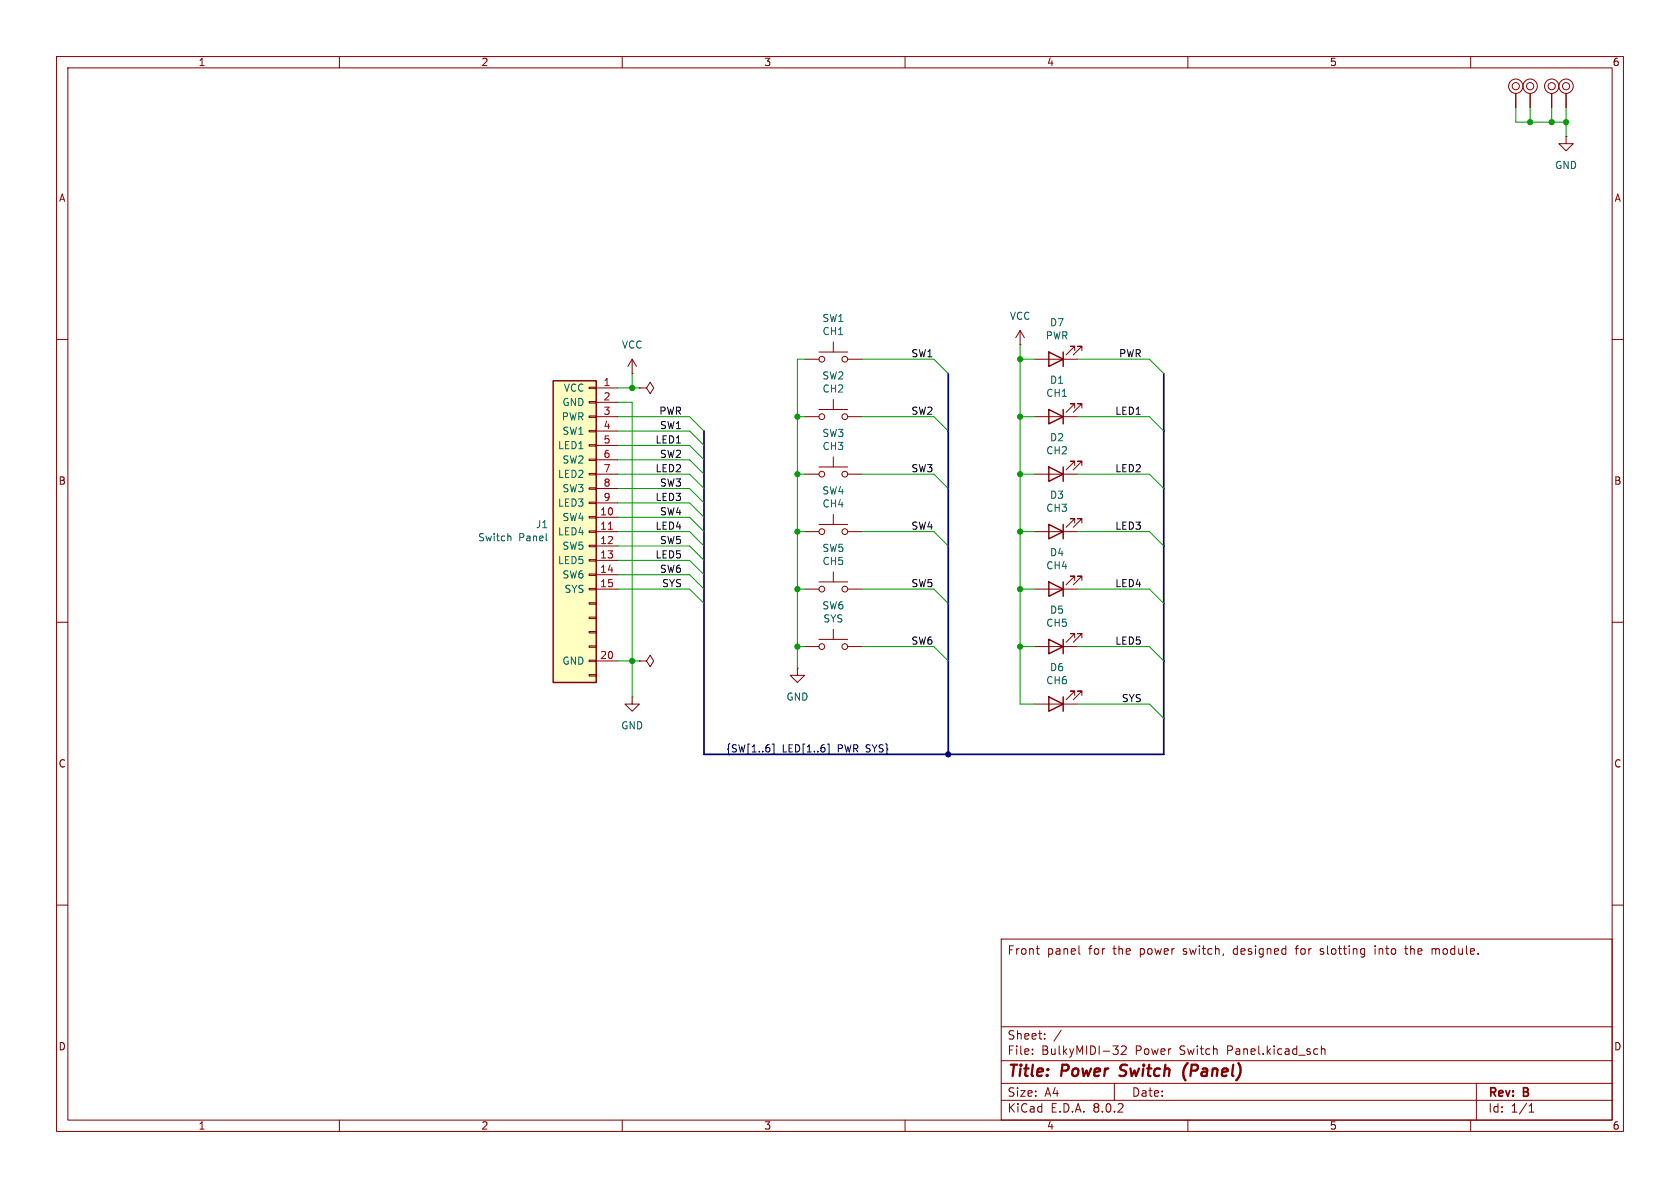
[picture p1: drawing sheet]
<svg xmlns="http://www.w3.org/2000/svg" width="297mm" height="210mm" viewBox="0 0 297 210" stroke-linecap="round" stroke-linejoin="round" font-family="sans-serif">
<g fill="none" stroke="#840000" stroke-width=".18">
<path d="M10 10h277v190h-277zM12 12h273v186h-273zM60 10v2M110 10v2M160 10v2M210 10v2M260 10v2M268 16.5v2.6M270.5 16.5v2.6M276.9 24.1v1.3h1.2l-1.2 1.3-1.3-1.3h1.3M276.9 24.1h.1M10 60h2"/>
<path d="M180.3 58.4l-.7 1.3M180.3 58.4v2.6M180.3 58.4l.8 1.3M285 60h2M142.2 73.7h2.6M142.2 63.5h2.6M144.8 72.4h5.1M144.8 62.2h5.1M147.3 60.5v1.7M147.3 70.6v1.8M149.9 73.7h2.5M149.9 63.5h2.5"/>
<path d="M180.3 61h.1M182.9 73.7h7.6M182.9 63.5h7.6M190 72.1v-.7h-.8h.8l-1.5 1.5M190 62v-.8h-.8h.8l-1.5 1.5M191.3 72.1v-.7h-.8h.8l-1.6 1.5M191.3 62v-.8h-.8h.8l-1.6 1.5M142.2 94h2.6M144.8 92.7h5.1M147.3 90.9v1.8M149.9 94h2.5M182.9 94h7.6"/>
<path d="M182.9 83.8h7.6M190 92.5v-.8h-.8h.8l-1.5 1.5M190 82.3v-.8h-.8h.8l-1.5 1.6M191.3 92.5v-.8h-.8h.8l-1.6 1.5M191.3 82.3v-.8h-.8h.8l-1.6 1.6M10 110h2M113 116.8h1.3l.6-1 .7 1-.7 1.1-.6-1.1M113 116.8h.1M141 118.1v1.3h1.2l-1.2 1.3-1.3-1.3h1.3M141 118.1h.1M142.2 104.1h2.6M144.8 102.9h5.1"/>
<path d="M147.3 101.1v1.8M149.9 104.1h2.5M182.9 104.1h7.6M182.9 114.3h7.6M190 112.8v-.8h-.8h.8l-1.5 1.5M190 102.6v-.7h-.8h.8l-1.5 1.5M191.3 112.8v-.8h-.8h.8l-1.6 1.5M191.3 102.6v-.7h-.8h.8l-1.6 1.5M285 110h2M111.8 123.2v1.3h1.2l-1.2 1.2-1.3-1.2h1.3M111.8 123.2h.1M10 160h2"/>
<path d="M285 160h2M177 166h108v32h-108zM183.2 167.7h.5M183.5 168.6l.2 .1M190.7 168.5l.3 .2M229 167.7h.5M233.4 168.6l.4 .1M233.6 167.7l-.2 .2 .2 .3M243.1 167.2v.1M243.1 167.7v1M248.3 167.7h.6M248.5 167.2v1.3l.4 .2"/>
<path d="M253.2 167.8l.4-.1 .2 .2M253.8 167.9v.8M253.9 167.8l-.1 .1M60 198v2M110 198v2M160 198v2M177 194.5h108M177 191.5h108M177 187.5h108M177 181.5h108M182.5 186.3v.1M182.5 185.5v.1"/>
<path d="M184.7 183.6v.1M184.7 182.8v.1M187.6 182.1l-1.3 2M196.7 184.9h1l-.5 .6 .4 .1 .1 .5-.3 .3h-.4M197 191.5v3M198.2 185l.6-.1 .2 .1 .1 .3-.9 1.1h.9M210 198v2M233.6 184.9v1.5M233.6 185.5l.2-.1 .4 .1v.9M260 198v2M261 191.5v6.5M270.3 196.6h.9"/>
<path d="M270.3 195.5l.4-.4v1.5"/>
<circle cx="268" cy="15.2" r=".63"/>
<circle cx="268" cy="15.2" r="1.27"/>
<circle cx="270.5" cy="15.2" r=".63"/>
<circle cx="270.5" cy="15.2" r="1.27"/>
<circle cx="145.3" cy="73.7" r=".51"/>
<circle cx="145.3" cy="63.5" r=".51"/>
<circle cx="149.4" cy="73.7" r=".51"/>
<circle cx="149.4" cy="63.5" r=".51"/>
<circle cx="145.3" cy="94" r=".51"/>
<circle cx="149.4" cy="94" r=".51"/>
<circle cx="145.3" cy="104.1" r=".51"/>
<circle cx="149.4" cy="104.1" r=".51"/>
</g>
<path d="M197.9 190.1l.3 .1M198.2 188.4l-.1 .4v.2M210 187.9a2.35 2.35 0 0 0-.4 3.1" fill="none" stroke="#840000" stroke-width=".4"/>
<path d="M185.4 72.4l2.6 1.3-2.6 1.2zM185.4 62.2l2.6 1.3-2.6 1.3zM188 62.2v2.6M188 72.4v2.5M185.4 92.7l2.6 1.3-2.6 1.3zM185.4 82.6l2.6 1.2-2.6 1.3zM188 82.6v2.5M188 92.7v2.6M185.4 113l2.6 1.3-2.6 1.3zM185.4 102.9l2.6 1.2-2.6 1.3zM188 102.9v2.5M188 113v2.6" fill="none" stroke="#840000" stroke-width=".25"/>
<path d="M97.8 67.3h7.6v53.4h-7.6z" fill="#ffffc2"/>
<path d="M97.8 67.3h7.6v53.4h-7.6zM185.4 123.2l2.6 1.3-2.6 1.2zM188 123.2v2.5" fill="none" stroke="#840000" stroke-width=".25"/>
<g fill="none" stroke="#840000" stroke-width=".18">
<path d="M268 16.5v2.6M270.5 16.5v2.6M274.3 16.5v2.6M276.9 16.5v2.6M104.1 78.6h1.3v.3h-1.3zM104.1 76.1h1.3v.2h-1.3zM104.1 73.5h1.3v.3h-1.3zM104.1 71h1.3v.2h-1.3zM104.1 68.5h1.3v.2h-1.3zM105.4 68.6h3.8M105.4 71.1h3.8M105.4 73.7h3.8"/>
<path d="M105.4 76.2h3.8M105.4 78.7h3.8M111.8 66h.1M111.8 63.5l-.8 1.3M111.8 63.5v2.5M111.8 63.5l.7 1.3M113 68.6h1.3l.6-1 .7 1-.7 1-.6-1M113 68.6h.1M104.1 98.9h1.3v.3h-1.3zM104.1 96.4h1.3v.2h-1.3zM104.1 93.9h1.3v.2h-1.3zM104.1 91.3h1.3v.3h-1.3z"/>
<path d="M104.1 88.8h1.3v.2h-1.3zM104.1 86.2h1.3v.3h-1.3zM104.1 83.7h1.3v.2h-1.3zM104.1 81.2h1.3v.2h-1.3zM105.4 91.4h3.8M105.4 94h3.8M105.4 96.5h3.8M105.4 99.1h3.8M105.4 81.3h3.8M105.4 83.8h3.8M105.4 86.4h3.8M105.4 88.9h3.8"/>
<path d="M142.2 83.8h2.6M144.8 82.6h5.1M147.3 80.8v1.8M149.9 83.8h2.5M104.1 119.3h1.3v.2h-1.3zM104.1 116.7h1.3v.3h-1.3zM104.1 114.2h1.3v.2h-1.3zM104.1 111.6h1.3v.3h-1.3zM104.1 109.1h1.3v.2h-1.3zM104.1 106.6h1.3v.2h-1.3zM104.1 104h1.3v.3h-1.3zM104.1 101.5h1.3v.2h-1.3z"/>
<path d="M105.4 101.6h3.8M105.4 104.1h3.8M105.4 116.8h3.8M142.2 114.3h2.6M144.8 113h5.1M147.3 111.3v1.7M149.9 114.3h2.5M182.9 124.5h7.6M190 122.9v-.7h-.8h.8l-1.5 1.5M191.3 122.9v-.7h-.8h.8l-1.6 1.5"/>
<circle cx="274.3" cy="15.2" r=".63"/>
<circle cx="274.3" cy="15.2" r="1.27"/>
<circle cx="276.9" cy="15.2" r=".63"/>
<circle cx="276.9" cy="15.2" r="1.27"/>
<circle cx="145.3" cy="83.8" r=".51"/>
<circle cx="149.4" cy="83.8" r=".51"/>
<circle cx="145.3" cy="114.3" r=".51"/>
<circle cx="149.4" cy="114.3" r=".51"/>
</g>
<path d="M107.6 93.6h.7" fill="none" stroke="#a90000" stroke-width=".18"/>
<path d="M90 94.8l.3 .1v.7M96.6 95.5l.1 .1" fill="none" stroke="#006464" stroke-width=".18"/>
<path d="M136.5 131.5h.3v1.8h-.3M146.3 131.5h.3v1.8h-.3" fill="none" stroke="#000084" stroke-width=".18"/>
<path d="M167.6 66v67.4M205.7 66v67.4h-81.2v-57.2" fill="none" stroke="#000084" stroke-width=".3"/>
<g fill="none" stroke="#009600" stroke-width=".18">
<path d="M268 19.1v2.5h8.9M270.5 19.1v2.5M274.3 19.1v2.5M276.9 19.1v5M109.2 73.7h12.7l2.6 2.5M109.2 76.2h12.7l2.6 2.5M109.2 71.1h2.6v52.1M109.2 68.6h3.8M109.2 78.7h12.7l2.6 2.6M111.8 66v2.6M141 73.7h1.2M142.2 63.5h-1.2v54.6"/>
<path d="M152.4 73.7h12.7l2.5 2.5M152.4 63.5h12.7l2.5 2.5M180.3 73.7h2.6M180.3 63.5h2.6M180.3 61v63.5h2.6M190.5 73.7h12.7l2.5 2.5M190.5 63.5h12.7l2.5 2.5M109.2 83.8h12.7l2.6 2.6M109.2 94h12.7l2.6 2.5M109.2 88.9h12.7l2.6 2.5M109.2 91.4h12.7l2.6 2.6M109.2 96.5h12.7l2.6 2.6"/>
<path d="M109.2 99.1h12.7l2.6 2.5M109.2 86.4h12.7l2.6 2.5M109.2 81.3h12.7l2.6 2.5M141 83.8h1.2M141 94h1.2M152.4 83.8h12.7l2.5 2.6M152.4 94h12.7l2.5 2.5M180.3 83.8h2.6M180.3 94h2.6M190.5 83.8h12.7l2.5 2.6M190.5 94h12.7l2.5 2.5M109.2 104.1h12.7l2.6 2.6"/>
<path d="M109.2 116.8h3.8M109.2 101.6h12.7l2.6 2.5M141 104.1h1.2M141 114.3h1.2M152.4 104.1h12.7l2.5 2.6M152.4 114.3h12.7l2.5 2.5M180.3 104.1h2.6M180.3 114.3h2.6M190.5 104.1h12.7l2.5 2.6M190.5 114.3h12.7l2.5 2.5M190.5 124.5h12.7l2.5 2.5"/>
</g>
<g fill="#009600" stroke="#009600" stroke-width=".18">
<circle cx="180.3" cy="63.5" r=".46"/>
<circle cx="270.5" cy="21.6" r=".46"/>
<circle cx="276.9" cy="21.6" r=".46"/>
<circle cx="274.3" cy="21.6" r=".46"/>
<circle cx="180.3" cy="94" r=".46"/>
<circle cx="111.8" cy="116.8" r=".46"/>
<circle cx="180.3" cy="83.8" r=".46"/>
<circle cx="180.3" cy="73.7" r=".46"/>
<circle cx="141" cy="94" r=".46"/>
<circle cx="141" cy="104.1" r=".46"/>
<circle cx="141" cy="114.3" r=".46"/>
<circle cx="141" cy="83.8" r=".46"/>
<circle cx="141" cy="73.7" r=".46"/>
<circle cx="180.3" cy="104.1" r=".46"/>
<circle cx="180.3" cy="114.3" r=".46"/>
<circle cx="111.8" cy="68.6" r=".46"/>
</g>
<circle cx="167.6" cy="133.4" r=".46" fill="#000084" stroke="#000084" stroke-width=".18"/>
<g font-size="2.8" fill="#840000">
<text x="178" y="190.9">Title:</text>
<text x="187.7" y="190.9">Power</text>
<text x="198.8" y="190.9">Switch</text>
<text x="210.8" y="190.9">(Panel)</text>
</g>
<g font-size="2.1" fill="#840000">
<text x="178" y="169">Front</text>
<text x="185.1" y="169">panel</text>
<text x="192.5" y="169">for</text>
<text x="197" y="169">the</text>
<text x="201.8" y="169">power</text>
<text x="209.6" y="169">switch,</text>
<text x="218.6" y="169">designed</text>
<text x="229.8" y="169">for</text>
<text x="234.3" y="169">slotting</text>
<text x="244.1" y="169">into</text>
<text x="249.6" y="169">the</text>
<text x="254.4" y="169">module.</text>
<text x="178" y="184">Sheet:</text>
<text x="178" y="186.7">File:</text>
<text x="184.1" y="186.7">BulkyMIDI-32</text>
<text x="200.7" y="186.7">Power</text>
<text x="208.7" y="186.7">Switch</text>
<text x="217.2" y="186.7">Panel.kicad_sch</text>
<text x="178" y="196.9">KiCad</text>
<text x="178" y="194.1">Size:</text>
<text x="184.7" y="194.1">A4</text>
<text x="185.7" y="196.9">E.D.A.</text>
<text x="193.3" y="196.9">8.0.2</text>
<text x="200" y="194.1">Date:</text>
<text x="263" y="194.3">Rev:</text>
<text x="263" y="196.9">Id:</text>
<text x="267.1" y="196.9">1/1</text>
<text x="269.4" y="194.3">B</text>
</g>
<g font-size="1.8" fill="#840000">
<text x="35" y="11.9">1</text>
<text x="85" y="11.9">2</text>
<text x="135" y="11.9">3</text>
<text x="185" y="11.9">4</text>
<text x="235" y="11.9">5</text>
<text x="285" y="11.9">6</text>
<text x="10.3" y="35.9">A</text>
<text x="285.3" y="35.9">A</text>
<text x="10.3" y="85.9">B</text>
<text x="285.3" y="85.9">B</text>
<text x="10.3" y="135.9">C</text>
<text x="285.3" y="135.9">C</text>
<text x="10.3" y="185.9">D</text>
<text x="285.3" y="185.9">D</text>
<text x="35" y="199.9">1</text>
<text x="85" y="199.9">2</text>
<text x="135" y="199.9">3</text>
<text x="185" y="199.9">4</text>
<text x="235" y="199.9">5</text>
<text x="285" y="199.9">6</text>
</g>
<g font-size="1.8" fill="#006464">
<text x="274.8" y="30.1">GND</text>
<text x="145.3" y="57.1">SW1</text>
<text x="145.3" y="59.4">CH1</text>
<text x="178.4" y="56.7">VCC</text>
<text x="185.5" y="57.9">D7</text>
<text x="109.8" y="61.8">VCC</text>
<text x="184.8" y="60.2">PWR</text>
<text x="99.3" y="72">GND</text>
<text x="99.6" y="69.4">VCC</text>
<text x="145.3" y="67.3">SW2</text>
<text x="145.3" y="69.6">CH2</text>
<text x="184.9" y="70.4">CH1</text>
<text x="185.5" y="68">D1</text>
<text x="99.2" y="74.5">PWR</text>
<text x="99.3" y="77.1">SW1</text>
<text x="145.3" y="77.4">SW3</text>
<text x="98.5" y="79.6">LED1</text>
<text x="99.3" y="82.1">SW2</text>
<text x="145.3" y="79.8">CH3</text>
<text x="184.9" y="80.5">CH2</text>
<text x="185.5" y="78.2">D2</text>
<text x="98.5" y="84.7">LED2</text>
<text x="98.5" y="89.8">LED3</text>
<text x="99.3" y="87.2">SW3</text>
<text x="145.3" y="87.6">SW4</text>
<text x="145.3" y="89.9">CH4</text>
<text x="185.5" y="88.4">D3</text>
<text x="84.4" y="95.9">Switch</text>
<text x="91.7" y="95.9">Panel</text>
<text x="94.6" y="93.6">J1</text>
<text x="98.5" y="94.8">LED4</text>
<text x="99.3" y="92.3">SW4</text>
<text x="184.9" y="90.7">CH3</text>
<text x="98.5" y="99.9">LED5</text>
<text x="99.3" y="97.4">SW5</text>
<text x="145.3" y="97.8">SW5</text>
<text x="145.3" y="100.1">CH5</text>
<text x="184.9" y="100.8">CH4</text>
<text x="185.5" y="98.5">D4</text>
<text x="99.3" y="102.5">SW6</text>
<text x="99.7" y="105">SYS</text>
<text x="145.3" y="107.9">SW6</text>
<text x="145.5" y="110.2">SYS</text>
<text x="184.9" y="111">CH5</text>
<text x="185.5" y="108.7">D5</text>
<text x="99.3" y="117.7">GND</text>
<text x="185.5" y="118.8">D6</text>
<text x="138.9" y="124.1">GND</text>
<text x="184.9" y="121.2">CH6</text>
<text x="109.7" y="129.1">GND</text>
</g>
<g font-size="1.8" fill="#0f0f0f">
<text x="161" y="63.2">SW1</text>
<text x="197.7" y="63.2">PWR</text>
<text x="116.5" y="73.4">PWR</text>
<text x="116.6" y="75.9">SW1</text>
<text x="161" y="73.4">SW2</text>
<text x="197.1" y="73.4">LED1</text>
<text x="115.8" y="78.5">LED1</text>
<text x="115.8" y="83.6">LED2</text>
<text x="116.6" y="81">SW2</text>
<text x="161" y="83.6">SW3</text>
<text x="197.1" y="83.6">LED2</text>
<text x="115.8" y="88.6">LED3</text>
<text x="116.6" y="86.1">SW3</text>
<text x="115.8" y="93.7">LED4</text>
<text x="116.6" y="91.2">SW4</text>
<text x="161" y="93.7">SW4</text>
<text x="197.1" y="93.7">LED3</text>
<text x="115.8" y="98.8">LED5</text>
<text x="116.6" y="101.3">SW6</text>
<text x="116.6" y="96.3">SW5</text>
<text x="116.9" y="103.9">SYS</text>
<text x="161" y="103.9">SW5</text>
<text x="197.1" y="103.9">LED4</text>
<text x="161" y="114">SW6</text>
<text x="197.1" y="114">LED5</text>
<text x="198.2" y="124.2">SYS</text>
</g>
<g font-size="1.8" fill="#a90000">
<text x="106.6" y="68.3">1</text>
<text x="106.6" y="70.9">2</text>
<text x="106.6" y="73.4">3</text>
<text x="106.6" y="75.9">4</text>
<text x="106.6" y="78.5">5</text>
<text x="106.6" y="81">6</text>
<text x="106.6" y="83.6">7</text>
<text x="106.6" y="86.1">8</text>
<text x="106.6" y="88.6">9</text>
<text x="106" y="91.2">10</text>
<text x="106" y="93.7">11</text>
<text x="106" y="96.3">12</text>
<text x="106" y="98.8">13</text>
<text x="106" y="101.3">14</text>
<text x="106" y="103.9">15</text>
<text x="106" y="116.6">20</text>
</g>
<g font-size="1.8" fill="#000084">
<text x="128.3" y="133.1">{SW[1..6]</text>
<text x="138.3" y="133.1">LED[1..6]</text>
<text x="148.2" y="133.1">PWR SYS}</text>
</g>
</svg>
